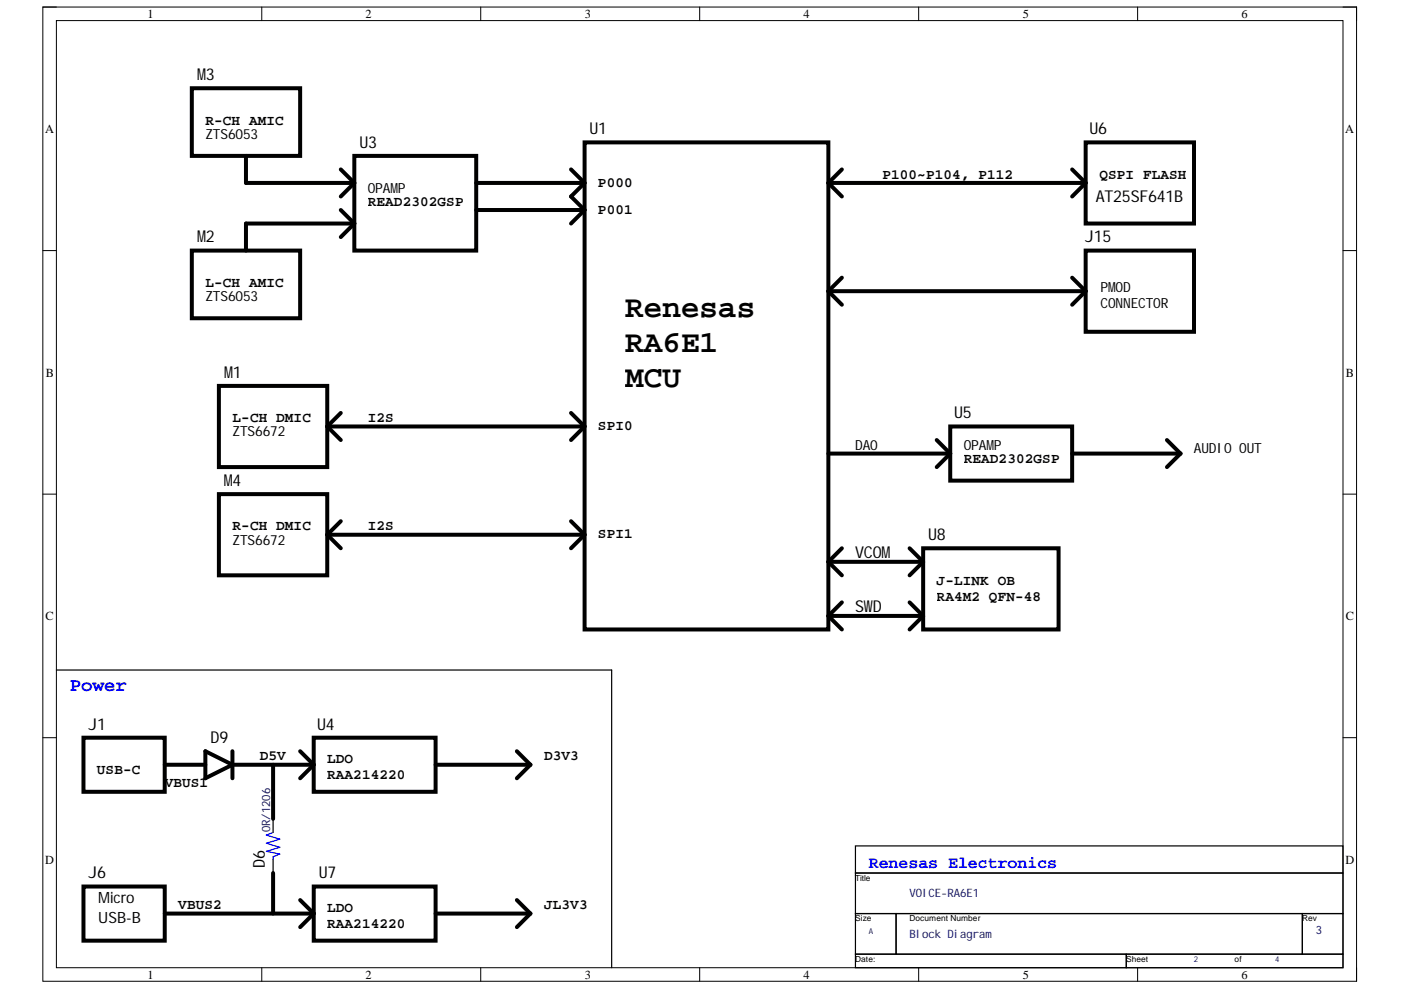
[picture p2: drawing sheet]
<svg xmlns="http://www.w3.org/2000/svg" width="297mm" height="210mm" viewBox="0 0 297 210" stroke-linecap="round" stroke-linejoin="round" font-family="sans-serif">
<path d="M9.1 1.5h278.5v206.6h-278.5z" fill="none" stroke="#000" stroke-width=".21"/>
<path d="M12 4.4h272.7v200.8h-272.7z" fill-rule="evenodd" fill="#fff"/>
<g fill="none" stroke="#000" stroke-width=".21">
<path d="M9.1 1.5h2.9M12 4.4h272.7v200.8h-272.7zM55.5 1.5v2.9M101.9 1.5v2.9M148.3 1.5v2.9M194.8 1.5v2.9M241.2 1.5v2.9M284.7 1.5h2.9v2.9M9.1 53.1h2.9M284.7 53.1h2.9M9.1 104.8h2.9M284.7 104.8h2.9"/>
<path d="M9.1 156.4h2.9M284.7 156.4h2.9M55.5 205.2v2.9M101.9 205.2v2.9M148.3 205.2v2.9M194.8 205.2v2.9M241.2 205.2v2.9M287.6 205.2v2.9"/>
</g>
<path d="M12 142.1h117.7v63.1M57.9 173.6v2.9M181.4 179.4h103.3v5.7h-103.3zM181.4 185.1h103.3v8.6h-103.3zM181.4 193.7h8.6v8.6h-8.6zM190 193.7h86.1v8.6h-86.1zM276.1 193.7h8.6v8.6h-8.6zM181.4 202.3h57.4v2.9h-57.4zM238.8 202.3h45.9v2.9h-45.9z" fill="none" stroke="#000" stroke-width=".25"/>
<g fill="none" stroke="#000" stroke-width=".85">
<path d="M40.7 18.7h22.9v14.4h-22.9zM52.2 33.1v5.7h22.9M72.3 35.9l2.8 2.9M75.1 33.1h25.9v20h-25.9zM75.1 38.8l-2.8 2.9M101 38.8h22.9M121.1 35.9l2.8 2.9M123.9 38.8l-2.8 2.9 2.8 2.8M123.9 30.2h51.7v103.3h-51.7zM175.6 38.8l2.9 2.9M175.6 38.8h54.6M178.5 35.9l-2.9 2.9"/>
<path d="M227.3 35.9l2.9 2.9M230.2 30.2h23v17.2h-23zM230.2 38.8l-2.9 2.9M40.7 53.1h22.9v14.4h-22.9zM72.3 44.5l2.8 2.9M75.1 47.4h-22.9v5.7M75.1 47.4l-2.8 2.9M101 44.5h22.9M123.9 44.5l-2.8 2.9M178.5 58.9l-2.9 2.8M227.3 58.9l2.9 2.8M230.2 53.1h23v17.2h-23z"/>
<path d="M175.6 61.7l2.9 2.9M175.6 61.7h54.6M230.2 61.7l-2.9 2.9M46.4 81.8h23v17.2h-23zM69.4 90.4h54.5M69.4 90.4l2.9 2.9M72.3 87.6l-2.9 2.8M121.1 87.6l2.8 2.8M123.9 90.4l-2.8 2.9M175.6 96.2h25.9M198.6 93.3l2.9 2.9M201.5 90.4h25.8v11.5h-25.8z"/>
<path d="M201.5 96.2l-2.9 2.8M227.3 96.2h23M247.4 93.3l2.9 2.9M250.3 96.2l-2.9 2.8M46.4 104.8h23v17.2h-23zM69.4 113.4h54.5M69.4 113.4l2.9 2.8M72.3 110.5l-2.9 2.9M121.1 110.5l2.8 2.9M123.9 113.4l-2.8 2.8M175.6 119.1l2.9 2.9M175.6 119.1h20.1"/>
<path d="M178.5 116.2l-2.9 2.9M192.9 116.2l2.8 2.9M195.7 116.2h28.7v17.3h-28.7zM195.7 119.1l-2.8 2.9M175.6 130.6l2.9 2.9M175.6 130.6h20.1M178.5 127.7l-2.9 2.9M192.9 127.7l2.8 2.9M195.7 130.6l-2.8 2.9M17.7 156.4h17.2v11.5h-17.2zM43.5 159.3l5.8 2.8-5.8 2.9zM49.3 159.3v5.7"/>
<path d="M63.6 159.3l2.9 2.8M66.5 156.4h25.9v11.5h-25.9zM109.6 159.3l2.9 2.8M34.9 162.1h8.6M49.3 162.1h17.2M57.9 162.1v11.5M66.5 162.1l-2.9 2.9M92.4 162.1h20.1M112.5 162.1l-2.9 2.9M17.7 188h17.2v11.4h-17.2zM34.9 193.7h31.6M57.9 185.1v8.6"/>
<path d="M63.6 190.8l2.9 2.9M66.5 188h25.9v11.4h-25.9zM66.5 193.7l-2.9 2.9M92.4 193.7h20.1M109.6 190.8l2.9 2.9M112.5 193.7l-2.9 2.9"/>
</g>
<path d="M57.9 176.5l-1.4 .6 2.8 .8-2.8 .9 2.8 .9-2.8 .8" fill="none" stroke="#00f" stroke-width=".25"/>
<g font-size="6.6">
<text x="132.5" y="67.3">Renesas</text>
<text x="132.5" y="74.7">RA6E1</text>
<text x="132.5" y="82.1">MCU</text>
</g>
<text font-size="4.2" x="57.2" y="184.6">PI02</text>
<text font-size="4.1" fill="#00f" x="14.8" y="146.6">Power</text>
<g font-size="3.5">
<text x="41.8" y="17">M3</text>
<text x="125" y="28.5">U1</text>
<text x="231" y="28.5">U6</text>
<text x="76.2" y="31.3">U3</text>
<text x="232.3" y="42.8">AT25SF641B</text>
<text x="41.8" y="51.4">M2</text>
<text x="230" y="51.4">J15</text>
<text x="47.5" y="80.1">M1</text>
<text x="202.3" y="88.7">U5</text>
<text x="47.4" y="103.1">M4</text>
<text x="181.3" y="118.3">VCOM</text>
<text x="196.8" y="114.5">U8</text>
<text x="181.3" y="129.7">SWD</text>
<text x="18.8" y="154.7">J1</text>
<text x="67.2" y="154.7">U4</text>
<text x="44.7" y="157.6">D9</text>
<text x="18.8" y="186.2">J6</text>
<text x="67.6" y="186.2">U7</text>
</g>
<text font-size="3.5" fill="#00f" x="184.2" y="184">Renesas Electronics</text>
<text font-size="3.4" x="56.2" y="184" transform="rotate(-90 56.2 184)">D6</text>
<g font-size="3.3">
<text x="20.8" y="191.5">Micro</text>
<text x="20.8" y="195.6">USB-B</text>
</g>
<g font-size="3">
<text x="43.6" y="26.4">R-CH AMIC</text>
<text x="43.6" y="29.5">ZTS6053</text>
<text x="78" y="40.9">OPAMP</text>
<text x="126.8" y="39.6">P000</text>
<text x="187.1" y="37.8">P100~P104, P112</text>
<text x="233.1" y="37.8">QSPI FLASH</text>
<text x="78" y="43.6">READ2302GSP</text>
<text x="126.8" y="45.4">P001</text>
<text x="43.6" y="60.8">L-CH AMIC</text>
<text x="43.6" y="63.9">ZTS6053</text>
<text x="233.3" y="61.8">PMOD</text>
<text x="233.3" y="65.3">CONNECTOR</text>
<text x="49.3" y="89.5">L-CH DMIC</text>
<text x="78" y="89.5">I2S</text>
<text x="49.3" y="92.5">ZTS6672</text>
<text x="126.8" y="91.2">SPI0</text>
<text x="181.3" y="95.4">DA0</text>
<text x="204.3" y="95.4">OPAMP</text>
<text x="253.1" y="96">AUDIO OUT</text>
<text x="204.3" y="98.1">READ2302GSP</text>
<text x="49.3" y="112.5">R-CH DMIC</text>
<text x="78" y="112.5">I2S</text>
<text x="49.3" y="115.5">ZTS6672</text>
<text x="126.8" y="114.1">SPI1</text>
<text x="198.6" y="123.9">J-LINK OB</text>
<text x="198.6" y="127.4">RA4M2 QFN-48</text>
<text x="55.1" y="161.2">D5V</text>
<text x="69.4" y="161.8">LDO</text>
<text x="115.4" y="161.2">D3V3</text>
<text x="20.6" y="164.1">USB-C</text>
<text x="34.9" y="167">VBUS1</text>
<text x="69.4" y="165.3">RAA214220</text>
<text x="37.8" y="192.8">VBUS2</text>
<text x="69.4" y="193.3">LDO</text>
<text x="69.4" y="196.8">RAA214220</text>
<text x="115.4" y="192.8">JL3V3</text>
</g>
<g font-size="2.6">
<text x="31.3" y="3.8">1</text>
<text x="77.5" y="3.8">2</text>
<text x="124" y="3.8">3</text>
<text x="170.3" y="3.8">4</text>
<text x="216.8" y="3.8">5</text>
<text x="263.2" y="3.8">6</text>
<text x="9.6" y="28.2">A</text>
<text x="253.1" y="29.7">P</text>
<text x="285.2" y="28.2">A</text>
<text x="253.1" y="32.4">M</text>
<text x="253.1" y="35.3">O</text>
<text x="253.1" y="38.2">D</text>
<text x="9.7" y="79.8">B</text>
<text x="285.4" y="79.8">B</text>
<text x="9.6" y="131.5">C</text>
<text x="285.4" y="131.5">C</text>
<text x="9.6" y="183.1">D</text>
<text x="285.3" y="183.1">D</text>
<text x="31.3" y="207.5">1</text>
<text x="77.5" y="207.5">2</text>
<text x="124" y="207.5">3</text>
<text x="170.3" y="207.5">4</text>
<text x="216.8" y="207.5">5</text>
<text x="263.2" y="207.5">6</text>
</g>
<g font-size="2.5" fill="#000080">
<text x="192.8" y="190.2">VOICE-RA6E1</text>
<text x="279" y="198">3</text>
<text x="192.8" y="198.8">Block Diagram</text>
</g>
<text font-size="2.4" fill="#000080" x="57.3" y="176.5" transform="rotate(-90 57.3 176.5)">0R/1206</text>
<g font-size="1.8">
<text x="181.3" y="186.7">Title</text>
<text x="181.3" y="195.3">Size</text>
<text x="192.8" y="195.3">Document Number</text>
<text x="276.1" y="195.3">Rev</text>
<text x="181.3" y="204">Date:</text>
<text x="238.8" y="204">Sheet</text>
<text x="261.8" y="204">of</text>
</g>
<g font-size="1.7" fill="#000080">
<text x="184.2" y="198.1">A</text>
<text x="253.1" y="203.9">2</text>
<text x="270.4" y="203.9">4</text>
</g>
</svg>
